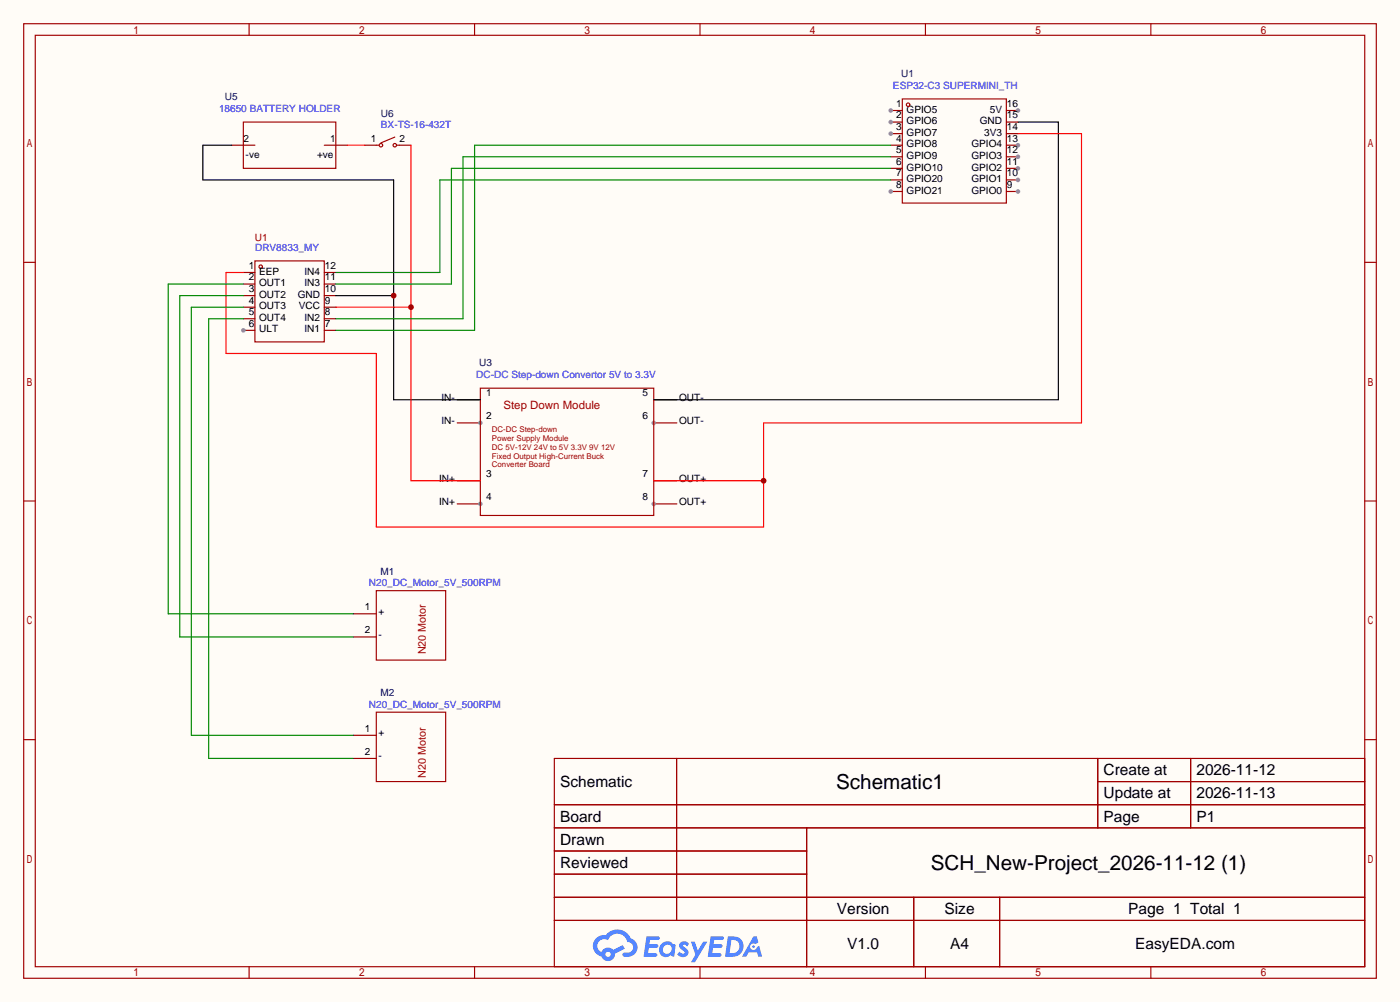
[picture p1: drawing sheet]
<svg xmlns="http://www.w3.org/2000/svg" width="308mm" height="220mm" viewBox="0 0 308 220" stroke-linecap="round" stroke-linejoin="round" font-family="sans-serif">
<path d="M0 0h307.6v220h-307.6z" fill="#fffcf7"/>
<g fill="none" stroke="#a10000" stroke-width=".25">
<path d="M5.2 5.2h297.2v209.6h-297.2zM7.7 7.7h292.1v204.5h-292.1zM54.7 5.2v2.5M104.3 5.2v2.5M153.8 5.2v2.5M203.3 5.2v2.5M252.9 5.2v2.5M5.2 57.6h2.5M299.8 57.6h2.6M5.2 110h2.5M299.8 110h2.6M5.2 162.4h2.5"/>
<path d="M121.8 166.5h178v45.7h-178zM121.8 176.7h178M148.7 166.5v35.6M241.2 166.5v15.2M241.2 171.6h58.6M261.6 166.5v15.2M299.8 162.4h2.6M121.8 181.7h178M121.8 186.8h55.4M121.8 197h178M121.8 191.9h55.4M177.2 181.7v30.5"/>
<path d="M200.8 197v15.2M219.6 197v15.2M54.7 212.2v2.6M104.3 212.2v2.6M121.8 202.1h178M153.8 212.2v2.6M203.3 212.2v2.6M252.9 212.2v2.6"/>
</g>
<g fill="#5487ff">
<path d="M149.5 206.9a1.3 1.3 0 0 1 1.9 .3l-.4 .6a.54 .54 0 0 0-1-.2l.2 .2a1.28 1.28 0 0 1 .8 2 1.53 1.53 0 0 1-2.2-.3l.5-.6 .8 .5a.31 .31 0 0 0 .3-.3 .31 .31 0 0 0-.2-.4 1.12 1.12 0 0 1-.7-1.8z"/>
<path d="M151.8 206.7h.8l.7 2 1.2-2h.9l-2.7 4.5h-.9l1-1.6z"/>
<path d="M142 205.5h2.3a.46 .46 0 0 1 .5 .1 .46 .46 0 0 1 .1 .5l-.3 .2h-1.8l-.1 1h1.6a.4 .4 0 0 1 .3 .4 .4 .4 0 0 1-.4 .4h-1.6l-.2 1.2 1.4-.1a.46 .46 0 0 1 .5 .1 .46 .46 0 0 1 .1 .5l-.4 .2h-2.6z"/>
<path d="M156.1 205.5h2.3a.47 .47 0 0 1 .5 .1 .47 .47 0 0 1 .1 .5l-.3 .2h-1.8l-.1 1h1.6a.4 .4 0 0 1 .4 .4 .4 .4 0 0 1-.5 .4h-1.6l-.2 1.1h1.4a.46 .46 0 0 1 .5 .1 .46 .46 0 0 1 .1 .5l-.4 .2h-2.6z"/>
<path d="M165.5 205.6h.8l.3 1.3-.6 .3a.75 .75 0 0 0-1.1 .3 .75 .75 0 0 0 .5 1.1 .75 .75 0 0 0 .9-.7l.5-.3 .6 2.4h-.8l-.3-.9h-1.8l-.5 .9h-1z"/>
<path d="M159.9 205.6l-.6 4.4h1.4a2.27 2.27 0 0 0 2.7-2.3 2.27 2.27 0 0 0-2.7-2.1zM160.7 206.3a1.5 1.5 0 0 1 1.8 1.6 1.5 1.5 0 0 1-1.9 1.3h-.3z"/>
<path d="M145.4 207.2a1.6 1.6 0 0 0-.4 2.3 1.6 1.6 0 0 0 2.3 .2l.8 .3 .3-2.4-.1-.3-.5-.1a1.58 1.58 0 0 0-2.4 0zM146 207.7a.98 .98 0 0 1 1.6 .4 .98 .98 0 0 1-1.1 1.3 .94 .94 0 0 1-.9-.7 .94 .94 0 0 1 .4-1z"/>
<path d="M131 206a2.37 2.37 0 0 0 1.1 4 1.54 1.54 0 0 0 1.8 1 1.54 1.54 0 0 0 1.2-1.6l2.2-1.1-.5-.8-2.1 1a1.57 1.57 0 0 0-2.6 .5 1.5 1.5 0 0 1-.7-2.1 1.5 1.5 0 0 1 2.2-.5 2.23 2.23 0 0 1 2.3-1.4 2.23 2.23 0 0 1 2 1.8 1.16 1.16 0 0 1 1.2 1.1 1.16 1.16 0 0 1-1.1 1.2h-.7a.47 .47 0 0 0-.5 .4 .47 .47 0 0 0 .4 .5 2.17 2.17 0 0 0 2.5-.9 2.17 2.17 0 0 0-.4-2.7l-.7-.4a3.2 3.2 0 0 0-5.5-.7l-1.1 .1zM133 209.5a.6 .6 0 0 1 1.2 0 .6 .6 0 0 1-1.2 0z"/>
<circle cx="165.6" cy="207.8" r=".28"/>
</g>
<path d="M221.1 24.3h2.5" fill="none" stroke="#870000" stroke-width=".25"/>
<circle cx="223.6" cy="24.3" r=".51" fill="#999"/>
<path d="M221.1 26.8h2.5M221.1 29.3h2.5M221.1 31.9h2.5" fill="none" stroke="#870000" stroke-width=".25"/>
<circle cx="223.6" cy="31.9" r=".51" fill="#999"/>
<path d="M221.1 34.4h2.5" fill="none" stroke="#870000" stroke-width=".25"/>
<circle cx="223.6" cy="34.4" r=".51" fill="#999"/>
<path d="M221.1 37h2.5" fill="none" stroke="#870000" stroke-width=".25"/>
<circle cx="223.6" cy="37" r=".51" fill="#999"/>
<path d="M221.1 39.5h2.5" fill="none" stroke="#870000" stroke-width=".25"/>
<circle cx="223.6" cy="39.5" r=".51" fill="#999"/>
<path d="M221.1 42h2.5" fill="none" stroke="#870000" stroke-width=".25"/>
<circle cx="223.6" cy="42" r=".51" fill="#999"/>
<path d="M195.7 42h2.5" fill="none" stroke="#870000" stroke-width=".25"/>
<circle cx="195.7" cy="42" r=".51" fill="#999"/>
<path d="M195.7 39.5h2.5M195.7 37h2.5M195.7 34.4h2.5M195.7 31.9h2.5M195.7 29.3h2.5" fill="none" stroke="#870000" stroke-width=".25"/>
<circle cx="195.7" cy="29.3" r=".51" fill="#999"/>
<path d="M195.7 26.8h2.5" fill="none" stroke="#870000" stroke-width=".25"/>
<circle cx="195.7" cy="26.8" r=".51" fill="#999"/>
<path d="M195.7 24.3h2.5" fill="none" stroke="#870000" stroke-width=".25"/>
<circle cx="195.7" cy="24.3" r=".51" fill="#999"/>
<g fill="none" stroke="#a10000" stroke-width=".25">
<path d="M198.2 21.7h22.9v22.9h-22.9zM56 57.3h15.2v17.8h-15.2z"/>
<circle cx="199.5" cy="23" r=".38"/>
<circle cx="57.3" cy="58.5" r=".38"/>
</g>
<path d="M53.5 59.8h2.5M53.5 62.4h2.5M53.5 64.9h2.5M53.5 67.4h2.5M53.5 70h2.5M53.5 72.5h2.5" fill="none" stroke="#870000" stroke-width=".25"/>
<circle cx="53.5" cy="72.5" r=".51" fill="#999"/>
<path d="M71.2 59.8h2.6M71.2 72.5h2.6M71.2 70h2.6M71.2 67.4h2.6M71.2 64.9h2.6M71.2 62.4h2.6M100.5 87.8h5M100.5 92.8h5M77.6 134.7h5.1M77.6 139.8h5.1M77.6 161.4h5.1M77.6 166.5h5.1" fill="none" stroke="#870000" stroke-width=".25"/>
<path d="M82.7 129.7h15.2v15.2h-15.2zM82.7 156.3h15.2v15.3h-15.2z" fill="none" stroke="#a10000" stroke-width=".25"/>
<circle cx="105.5" cy="92.8" r=".51" fill="#999"/>
<path d="M100.5 105.5h5M100.5 110.6h5" fill="none" stroke="#870000" stroke-width=".25"/>
<circle cx="105.5" cy="110.6" r=".51" fill="#999"/>
<path d="M143.6 87.8h5.1M143.6 92.8h5.1" fill="none" stroke="#870000" stroke-width=".25"/>
<circle cx="143.6" cy="92.8" r=".51" fill="#999"/>
<path d="M143.6 105.5h5.1M143.6 110.6h5.1" fill="none" stroke="#870000" stroke-width=".25"/>
<circle cx="143.6" cy="110.6" r=".51" fill="#999"/>
<g fill="none" stroke="#a10000" stroke-width=".25">
<path d="M53.5 26.8h20.3v10.2h-20.3zM82.7 31.9h.5M86.7 30.1l-3 1.3M87.2 31.9h.6M105.5 85.2h38.1v28h-38.1z"/>
<circle cx="83.7" cy="31.9" r=".38"/>
<circle cx="86.7" cy="31.9" r=".38"/>
</g>
<path d="M50.9 31.9h5.1M71.2 31.9h5.1M80.1 31.9h2.6M87.8 31.9h2.5" fill="none" stroke="#870000" stroke-width=".25"/>
<path d="M50.9 31.9h-6.3v7.6h41.9v48.3h19M73.8 64.9h12.7" fill="none" stroke="#000" stroke-width=".25"/>
<circle cx="86.5" cy="64.9" r=".63" fill="#c00"/>
<path d="M90.3 31.9v73.6h15.2M73.8 67.4h16.5" fill="none" stroke="#f00" stroke-width=".25"/>
<circle cx="90.3" cy="67.4" r=".63" fill="#c00"/>
<path d="M223.6 26.8h8.9v61h-88.9" fill="none" stroke="#000" stroke-width=".25"/>
<path d="M223.6 29.3h14v63.5h-69.8v22.9h-85.1v-38.1h-33v-17.8h3.8M143.6 105.5h24.2" fill="none" stroke="#f00" stroke-width=".25"/>
<circle cx="167.8" cy="105.5" r=".63" fill="#c00"/>
<path d="M76.3 31.9h3.8" fill="none" stroke="#f00" stroke-width=".25"/>
<path d="M195.7 37h-96.5v25.4h-25.4M195.7 34.4h-94v35.6h-27.9M195.7 31.9h-91.4v40.6h-30.5M195.7 39.5h-99.1v20.3h-22.8M53.5 62.4h-16.5v72.3h40.6M53.5 64.9h-14v74.9h38.1M53.5 67.4h-11.5v94h35.6M53.5 70h-7.7v96.5h31.8" fill="none" stroke="#008700" stroke-width=".25"/>
<g font-size="4.5">
<text x="183.7" y="173.3">Schematic1</text>
<text x="204.5" y="191.1">SCH_New-Project_2026-11-12 (1)</text>
</g>
<g font-size="3.4">
<text x="123.1" y="172.7">Schematic</text>
<text x="242.5" y="170.2">Create at</text>
<text x="262.9" y="170.2">2026-11-12</text>
<text x="242.5" y="175.3">Update at</text>
<text x="262.9" y="175.3">2026-11-13</text>
<text x="123.1" y="180.4">Board</text>
<text x="123.1" y="185.4">Drawn</text>
<text x="242.5" y="180.4">Page</text>
<text x="262.9" y="180.4">P1</text>
<text x="123.1" y="190.5">Reviewed</text>
<text x="183.9" y="200.7">Version</text>
<text x="207.5" y="200.7">Size</text>
<text x="247.9" y="200.7">Page 1 Total 1</text>
<text x="186.1" y="208.3">V1.0</text>
<text x="208.8" y="208.3">A4</text>
<text x="249.4" y="208.3">EasyEDA.com</text>
</g>
<text font-size="2.5" fill="#a00000" x="110.6" y="89.8">Step Down Module</text>
<g font-size="2.4" fill="#a00000">
<text x="93.6" y="143.6" transform="rotate(-90 93.6 143.6)">N20 Motor</text>
<text x="93.5" y="170.7" transform="rotate(-90 93.5 170.7)">N20 Motor</text>
</g>
<g font-size="2.2" fill="#000080">
<text x="198" y="16.9">U1</text>
<text x="49.4" y="22">U5</text>
<text x="83.7" y="25.8">U6</text>
<text x="105.3" y="80.4">U3</text>
<text x="83.6" y="126.2">M1</text>
<text x="83.6" y="152.8">M2</text>
</g>
<g font-size="2.2" fill="#00f">
<text x="196.2" y="19.4">ESP32-C3 SUPERMINI_TH</text>
<text x="48.1" y="24.5">18650 BATTERY HOLDER</text>
<text x="83.7" y="28">BX-TS-16-432T</text>
<text x="56" y="55">DRV8833_MY</text>
<text x="104.6" y="83">DC-DC Step-down Convertor 5V to 3.3V</text>
<text x="81" y="128.7">N20_DC_Motor_5V_500RPM</text>
<text x="81" y="155.4">N20_DC_Motor_5V_500RPM</text>
</g>
<g font-size="2.2">
<text x="196.9" y="23.5">1</text>
<text x="221.2" y="23.5">16</text>
<text x="196.9" y="28.5">3</text>
<text x="196.9" y="26">2</text>
<text x="199.2" y="29.8">GPIO7</text>
<text x="199.2" y="27.3">GPIO6</text>
<text x="199.2" y="24.7">GPIO5</text>
<text x="215.3" y="27.3">GND</text>
<text x="216.2" y="29.8">3V3</text>
<text x="217.5" y="24.7">5V</text>
<text x="221.2" y="26">15</text>
<text x="221.2" y="28.5">14</text>
<text x="53.5" y="31.1">2</text>
<text x="54" y="34.6">-ve</text>
<text x="69.7" y="34.6">+ve</text>
<text x="72.5" y="31.1">1</text>
<text x="81.5" y="31.1">1</text>
<text x="87.8" y="31.1">2</text>
<text x="196.9" y="33.6">5</text>
<text x="196.9" y="31.1">4</text>
<text x="199.2" y="34.9">GPIO9</text>
<text x="199.2" y="32.3">GPIO8</text>
<text x="213.4" y="32.3">GPIO4</text>
<text x="213.4" y="34.9">GPIO3</text>
<text x="221.2" y="31.1">13</text>
<text x="221.2" y="33.6">12</text>
<text x="196.9" y="41.2">8</text>
<text x="196.9" y="38.7">7</text>
<text x="196.9" y="36.2">6</text>
<text x="199.2" y="40">GPIO20</text>
<text x="199.2" y="37.4">GPIO10</text>
<text x="213.4" y="37.4">GPIO2</text>
<text x="213.4" y="40">GPIO1</text>
<text x="221.2" y="36.2">11</text>
<text x="221.2" y="38.7">10</text>
<text x="221.2" y="41.2">9</text>
<text x="199.2" y="42.5">GPIO21</text>
<text x="213.4" y="42.5">GPIO0</text>
<text x="54.7" y="59">1</text>
<text x="71.4" y="59">12</text>
<text x="54.7" y="61.6">2</text>
<text x="54.7" y="64.1">3</text>
<text x="56.9" y="60.3">EEP</text>
<text x="56.9" y="62.8">OUT1</text>
<text x="56.9" y="65.4">OUT2</text>
<text x="65.4" y="65.4">GND</text>
<text x="66.9" y="62.8">IN3</text>
<text x="66.9" y="60.3">IN4</text>
<text x="71.4" y="64.1">10</text>
<text x="71.4" y="61.6">11</text>
<text x="54.7" y="66.6">4</text>
<text x="54.7" y="69.2">5</text>
<text x="54.7" y="71.7">6</text>
<text x="56.9" y="67.9">OUT3</text>
<text x="56.9" y="70.4">OUT4</text>
<text x="65.7" y="67.9">VCC</text>
<text x="66.9" y="70.4">IN2</text>
<text x="71.4" y="71.7">7</text>
<text x="71.4" y="69.2">8</text>
<text x="71.4" y="66.6">9</text>
<text x="56.9" y="73">ULT</text>
<text x="66.9" y="73">IN1</text>
<text x="97" y="88">IN-</text>
<text x="106.8" y="87">1</text>
<text x="141.1" y="87">5</text>
<text x="149.2" y="88">OUT-</text>
<text x="97" y="93.1">IN-</text>
<text x="106.8" y="92">2</text>
<text x="141.1" y="92">6</text>
<text x="149.2" y="93.1">OUT-</text>
<text x="96.5" y="105.8">IN+</text>
<text x="106.8" y="104.7">3</text>
<text x="141.1" y="104.7">7</text>
<text x="149.2" y="105.8">OUT+</text>
<text x="96.5" y="110.8">IN+</text>
<text x="106.8" y="109.8">4</text>
<text x="141.1" y="109.8">8</text>
<text x="149.2" y="110.8">OUT+</text>
<text x="80.2" y="133.9">1</text>
<text x="83.2" y="135">+</text>
<text x="80.2" y="139">2</text>
<text x="83.2" y="140">-</text>
<text x="80.2" y="160.6">1</text>
<text x="83.2" y="161.6">+</text>
<text x="80.2" y="165.7">2</text>
<text x="83.2" y="166.7">-</text>
</g>
<text font-size="2.2" fill="#a00000" x="56" y="52.9">U1</text>
<g font-size="1.7" fill="#a00000">
<text x="108.1" y="94.8">DC-DC Step-down</text>
<text x="108.1" y="96.8">Power Supply Module</text>
<text x="108.1" y="98.7">DC 5V-12V 24V to 5V 3.3V 9V 12V</text>
<text x="108.1" y="100.7">Fixed Output High-Current Buck</text>
<text x="108.1" y="102.6">Converter Board</text>
</g>
</svg>
